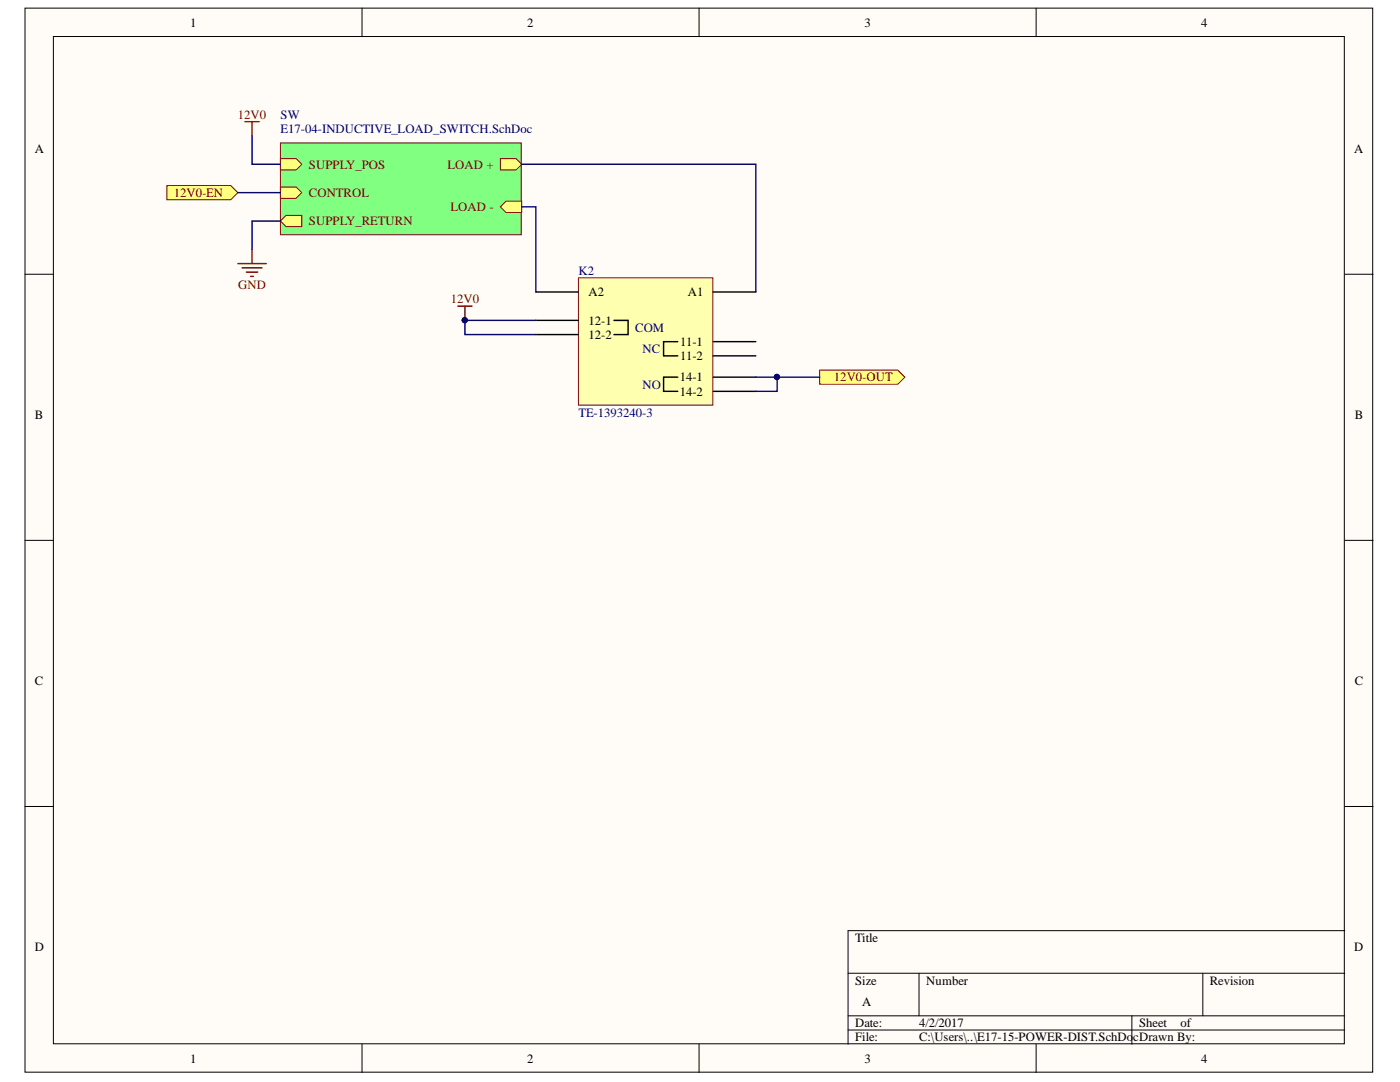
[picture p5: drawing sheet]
<svg xmlns="http://www.w3.org/2000/svg" width="279mm" height="216mm" viewBox="0 0 279 216" stroke-linecap="round" stroke-linejoin="round" font-family="sans-serif">
<g fill="#fffcf8" stroke="#000" stroke-width=".2">
<path d="M5 1.6h269v212.3h-269z"/>
<path d="M10.7 7.3h257.6v201h-257.6z"/>
</g>
<g fill="none" stroke="#000" stroke-width=".2">
<path d="M72.3 1.6v5.7M139.5 1.6v5.7M206.8 1.6v5.7M5 54.7h5.7M268.4 54.7h5.6M5 107.8h5.7M268.4 107.8h5.6M5 160.9h5.7M268.4 160.9h5.6M169.3 194.2h99.1M183.4 194.2v8.5M240.1 194.2v8.5"/>
<path d="M268.4 185.7h-99.1v22.7M72.3 208.4v5.6M139.5 208.4v5.6M169.3 202.7h99.1M169.3 205.5h99.1M206.8 208.4v5.6M225.9 202.7v5.7"/>
</g>
<path d="M91.4 61.1h2.8M92.8 61.1v2.8" fill="none" stroke="#800000" stroke-width=".28"/>
<circle cx="92.7" cy="63.9" r=".52" fill="#000080" stroke="#000080" stroke-width=".2"/>
<path d="M115.4 55.4h26.9v25.4h-26.9z" fill="#ffffb0" stroke="#800000" stroke-width=".2"/>
<path d="M106.9 58.3h8.5M142.3 58.3h8.5M106.9 63.9h8.5M106.9 66.8h8.5M122.5 63.9h2.9v2.9h-2.9M135.3 68.2h-2.9v2.8h2.9M135.3 75.3h-2.9v2.8h2.9M142.3 68.2h8.5M142.3 75.3h8.5M142.3 71h8.5M142.3 78.1h8.5" fill="none" stroke="#000" stroke-width=".28"/>
<path d="M56 28.5h48v18.3h-48z" fill="#80ff80" stroke="#800000" stroke-width=".2"/>
<path d="M56 37.3h3.1l1.1 1.1-1.1 1.2h-3.1z" fill-rule="evenodd" fill="#ffff80"/>
<path d="M56 37.3h3.1l1.1 1.1-1.1 1.2h-3.1z" fill="none" stroke="#800000" stroke-width=".2"/>
<path d="M99.9 31.6h3.1l1.1 1.2-1.1 1.1h-3.1z" fill-rule="evenodd" fill="#ffff80"/>
<path d="M99.9 31.6h3.1l1.1 1.2-1.1 1.1h-3.1z" fill="none" stroke="#800000" stroke-width=".2"/>
<path d="M56 31.6h3.1l1.1 1.2-1.1 1.1h-3.1z" fill-rule="evenodd" fill="#ffff80"/>
<path d="M56 31.6h3.1l1.1 1.2-1.1 1.1h-3.1z" fill="none" stroke="#800000" stroke-width=".2"/>
<path d="M101 40.1h3.1v2.3h-3.1l-1.1-1.1z" fill-rule="evenodd" fill="#ffff80"/>
<path d="M101 40.1h3.1v2.3h-3.1l-1.1-1.1z" fill="none" stroke="#800000" stroke-width=".2"/>
<path d="M56 44.1l1.1-1.1h3.1v2.2h-3.1z" fill-rule="evenodd" fill="#ffff80"/>
<path d="M56 44.1l1.1-1.1h3.1v2.2h-3.1z" fill="none" stroke="#800000" stroke-width=".2"/>
<path d="M48.9 24.3h2.8M50.3 24.3v2.8M47.5 52.6h5.6M48.3 53.4h4M49.2 54.3h2.2M50 55.1h.6M50.3 49.8v2.8" fill="none" stroke="#800000" stroke-width=".28"/>
<g fill="#ffff80" stroke="#800000" stroke-width=".2">
<path d="M163.6 73.8h15.6l1.4 1.5-1.4 1.4h-15.6z" fill-rule="evenodd"/>
<path d="M33.3 37h12.8l1.4 1.4-1.4 1.5h-12.8z" fill-rule="evenodd"/>
</g>
<path d="M47.5 38.4h8.5M50.3 27.1v5.7h5.7M104.1 32.8h46.7v25.5M56 44.1h-5.7v5.7M104.1 41.3h2.8v17M106.9 63.9h-14.1v2.9h14.1M150.8 75.3h12.8M155.1 75.3v2.8h-4.3" fill="none" stroke="#000080" stroke-width=".28"/>
<g fill="#000080" stroke="#000080" stroke-width=".2">
<circle cx="92.7" cy="63.9" r=".52"/>
<circle cx="155" cy="75.2" r=".52"/>
</g>
<g font-size="2.5">
<text x="38" y="5.3">1</text>
<text x="105.2" y="5.3">2</text>
<text x="172.5" y="5.3">3</text>
<text x="239.7" y="5.3">4</text>
<text x="6.9" y="30.4">A</text>
<text x="270.3" y="30.4">A</text>
<text x="117.5" y="59.1">A2</text>
<text x="137.3" y="59.1">A1</text>
<text x="117.5" y="64.8">12-1</text>
<text x="117.5" y="67.6">12-2</text>
<text x="135.7" y="69">11-1</text>
<text x="135.7" y="71.9">11-2</text>
<text x="135.6" y="76.1">14-1</text>
<text x="6.9" y="83.5">B</text>
<text x="135.6" y="79">14-2</text>
<text x="270.4" y="83.5">B</text>
<text x="6.9" y="136.7">C</text>
<text x="270.4" y="136.7">C</text>
<text x="6.9" y="189.8">D</text>
<text x="170.7" y="188">Title</text>
<text x="270.3" y="189.8">D</text>
<text x="170.7" y="196.5">Size</text>
<text x="184.9" y="196.5">Number</text>
<text x="241.4" y="196.5">Revision</text>
<text x="172.1" y="200.7">A</text>
<text x="170.7" y="205">Date:</text>
<text x="170.7" y="207.8">File:</text>
<text x="183.4" y="205">4/2/2017</text>
<text x="183.4" y="207.8">C:\Users\..\E17-15-POWER-DIST.SchDocDrawn By:</text>
<text x="227.3" y="205">Sheet</text>
<text x="235.6" y="205">of</text>
<text x="38" y="212.1">1</text>
<text x="105.2" y="212.1">2</text>
<text x="172.5" y="212.1">3</text>
<text x="239.7" y="212.1">4</text>
</g>
<g font-size="2.5" fill="#800000">
<text x="47.4" y="23.8">12V0</text>
<text x="61.6" y="33.7">SUPPLY_POS</text>
<text x="89.3" y="33.7">LOAD +</text>
<text x="34.7" y="39.3">12V0-EN</text>
<text x="61.6" y="39.3">CONTROL</text>
<text x="61.6" y="45">SUPPLY_RETURN</text>
<text x="89.9" y="42.1">LOAD -</text>
<text x="47.5" y="57.7">GND</text>
<text x="90" y="60.5">12V0</text>
<text x="166.4" y="76.1">12V0-OUT</text>
</g>
<g font-size="2.5" fill="#000080">
<text x="56" y="23.8">SW</text>
<text x="56" y="26.6">E17-04-INDUCTIVE_LOAD_SWITCH.SchDoc</text>
<text x="115.4" y="54.9">K2</text>
<text x="126.8" y="66.2">COM</text>
<text x="128.2" y="70.4">NC</text>
<text x="128.2" y="77.5">NO</text>
<text x="115.4" y="83.2">TE-1393240-3</text>
</g>
</svg>
